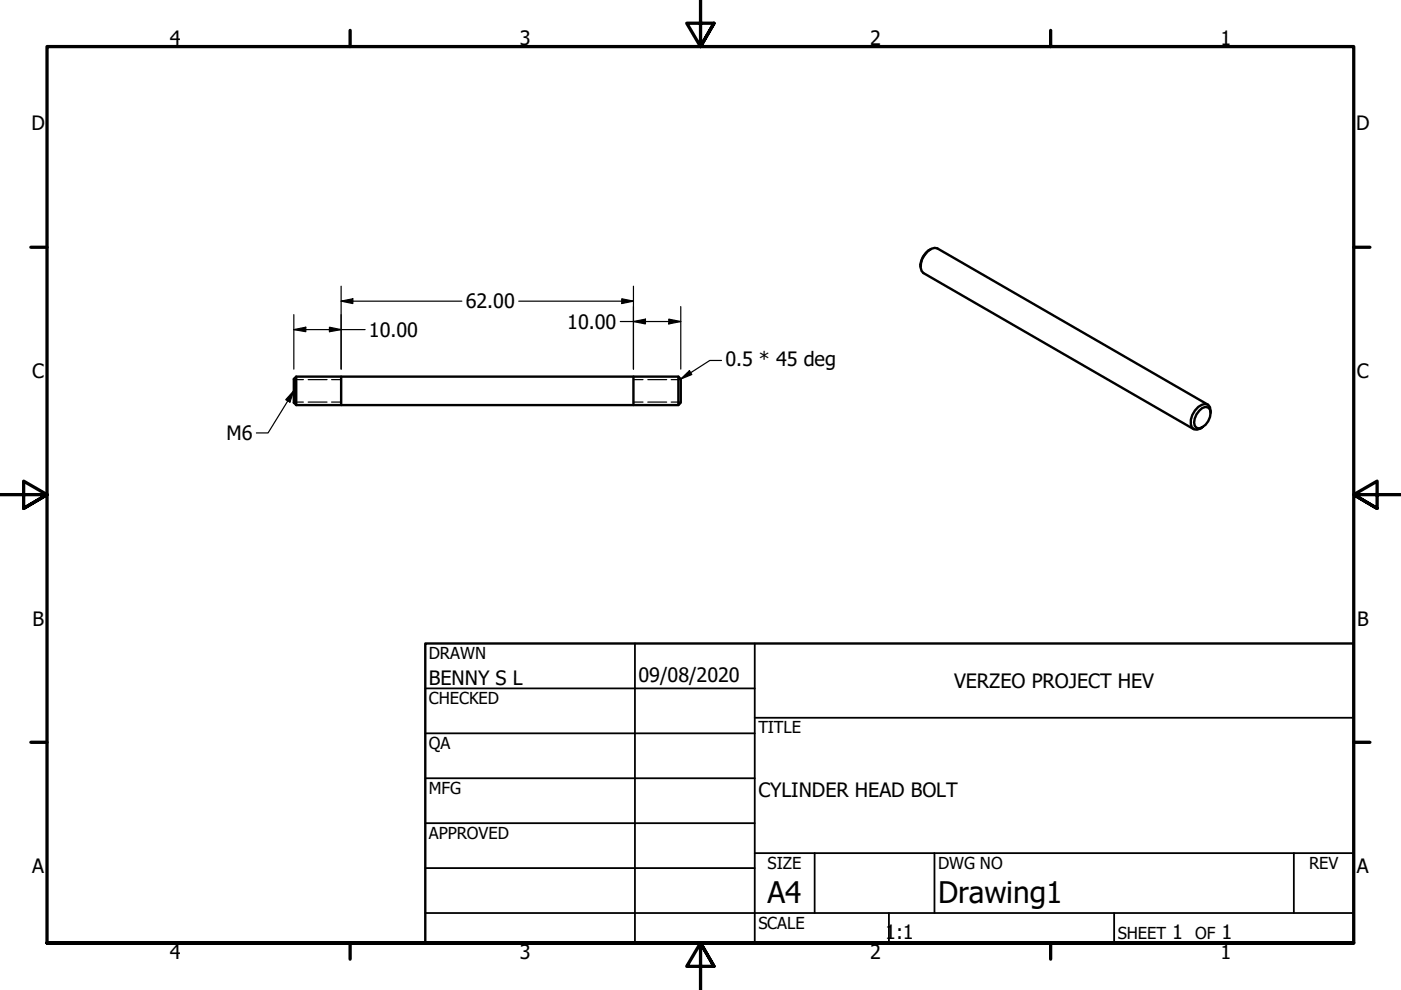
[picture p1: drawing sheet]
<svg xmlns="http://www.w3.org/2000/svg" width="297mm" height="210mm" viewBox="0 0 297 210" stroke-linecap="round" stroke-linejoin="round" font-family="sans-serif">
<!-- layer: Hidden Narrow (ANSI) -->
<path d="M62.3 80.5h2M62.3 85.3h2M65.3 80.5h4M65.3 85.3h4M70.3 80.5h2M70.3 85.3h2M134.3 80.5h2M134.3 85.3h2M137.4 80.5h4M137.4 85.3h4M142.3 80.5h2M142.3 85.3h2" fill="none" stroke="#000" stroke-width=".25"/>
<!-- layer: Visible (ANSI) -->
<path d="M197.3 52.9a4.1 4.1 0 0 0-2.2 3.7M62.8 79.9h81l.5 .5v5l-.5 .5h-81M72.3 79.9v6M134.3 79.9v6M143.8 79.9v6M62.3 80.4l.5-.5v6l-.5-.5zM254.3 87.1l.6-.6 .7-.2 .6 .1a2.28 2.28 0 0 1 0 2.9 2.26 2.26 0 0 1-2.5 1.4 2.2 2.2 0 0 1 0-2.8zM256 85.8l-57.2-33.1a2.35 2.35 0 0 0-2.7 1.3 3.6 3.6 0 0 0-.7 3.4l.4 .5 57.2 33.1M256.7 87.5a1.46 1.46 0 0 0-1.2-1.9 4 4 0 0 0-2.8 5 1.47 1.47 0 0 0 2.2 0" fill="none" stroke="#000" stroke-width=".51"/>
<!-- layer: Title (ANSI) -->
<g fill="none" stroke="#000" stroke-width=".38">
<path d="M134.6 136.4v63.5M160 136.4v63.5M90.2 146h69.8M90.2 155.5h69.8M160 152.2h127M90.2 165h69.8M90.2 174.5h69.8M90.2 193.6h196.8M90.2 184.1h69.8M160 180.9h127M172.7 180.9v12.7M188.5 193.6v6.3"/>
<path d="M198.1 180.9v12.7M236.2 193.6v6.3M274.3 180.9v12.7"/>
</g>
<path d="M90.2 136.4h196.8v63.5h-196.8z" fill="none" stroke="#000" stroke-width=".51"/>
<!-- layer: Border (ANSI) -->
<g fill="none" stroke="#000" stroke-width=".7">
<path d="M148.5 -.1v10l-2.9-5h5.8l-2.9 5 2.9-5M74.2 6.4v3.5M222.8 6.4v3.5M6.5 52.4h3.5M287 52.4h3.4M0 104.9h10l-5-2.9v5.8l5-2.9-5 2.9M297 104.9h-10l5-2.9v5.8l-5-2.9 5 2.9M6.5 157.4h3.5M287 157.4h3.4M10 199.9v-190h277v190h-277h277M74.2 199.9v3.5M222.8 199.9v3.5"/>
<path d="M151.4 204.9l-2.9-5 2.9 5h-5.8l2.9-5v10"/>
</g>
<!-- layer: Dimension (ANSI) -->
<g fill="none" stroke="#000" stroke-width=".25">
<path d="M62.3 69.9l2.5-.5v.9zM62.3 69.9h15.1M62.3 66.7v11.6M69.8 69.4l2.5 .5-2.5 .4zM72.3 63.9l2.5-.6v1.1zM72.3 60.7v17.6M72.3 63.9h25.6M110 63.9h24.3M131.5 68.2h12.8M131.8 63.3l2.5 .6-2.5 .5zM134.3 68.2l2.5-.5v1zM134.3 60.7v17.6"/>
<path d="M141.8 67.7l2.5 .5-2.5 .5zM144.3 65v13.3"/>
</g>
<g fill="#000">
<path d="M62.3 69.9l2.5-.5v.9z" fill-rule="evenodd"/>
<path d="M69.8 69.4l2.5 .5-2.5 .4z" fill-rule="evenodd"/>
<path d="M72.3 63.9l2.5-.6v1.1z" fill-rule="evenodd"/>
<path d="M131.8 63.3l2.5 .6-2.5 .5z" fill-rule="evenodd"/>
<path d="M134.3 68.2l2.5-.5v1z" fill-rule="evenodd"/>
<path d="M141.8 67.7l2.5 .5-2.5 .5z" fill-rule="evenodd"/>
</g>
<!-- layer: Symbol (ANSI) -->
<path d="M153 76.4h-2.5l-6.2 4M62.3 82.8l-.8 2.5-.9-.6zM62.3 82.8l-5.5 9h-2.4M144.3 80.4l1.9-1.8 .5 .8z" fill="none" stroke="#000" stroke-width=".25"/>
<g fill="#000">
<path d="M144.3 80.4l1.9-1.8 .5 .8z" fill-rule="evenodd"/>
<path d="M62.3 82.8l-.8 2.5-.9-.6z" fill-rule="evenodd"/>
</g>
<g font-size="6.3">
<text x="162.8" y="191.4">A4</text>
<text x="198.9" y="191.5">Drawing1</text>
</g>
<g font-size="4.2">
<text x="36" y="9.5">4</text>
<text x="110.2" y="9.5">3</text>
<text x="184.5" y="9.5">2</text>
<text x="258.8" y="9.5">1</text>
<text x="6.7" y="27.7">D</text>
<text x="287.5" y="27.7">D</text>
<text x="98.7" y="65.4">62.00</text>
<text x="78.2" y="71.4">10.00</text>
<text x="120.3" y="69.7">10.00</text>
<text x="153.8" y="77.6">0.5 * 45 deg</text>
<text x="6.8" y="80.2">C</text>
<text x="287.7" y="80.2">C</text>
<text x="48" y="93.3">M6</text>
<text x="6.9" y="132.7">B</text>
<text x="287.7" y="132.7">B</text>
<text x="90.9" y="145.1">BENNY S L</text>
<text x="135.4" y="144.5">09/08/2020</text>
<text x="202.3" y="145.8">VERZEO PROJECT HEV</text>
<text x="160.8" y="169.1">CYLINDER HEAD BOLT</text>
<text x="6.8" y="185.2">A</text>
<text x="287.7" y="185.2">A</text>
<text x="36" y="203.4">4</text>
<text x="110.2" y="203.4">3</text>
<text x="184.5" y="203.4">2</text>
<text x="187.7" y="199.2">1:1</text>
<text x="248.5" y="199.1">1</text>
<text x="258.8" y="203.4">1</text>
<text x="259" y="199.1">1</text>
</g>
<g font-size="3.5">
<text x="90.9" y="139.7">DRAWN</text>
<text x="90.9" y="149.3">CHECKED</text>
<text x="160.8" y="155.5">TITLE</text>
<text x="90.9" y="158.8">QA</text>
<text x="90.9" y="168.3">MFG</text>
<text x="90.9" y="177.8">APPROVED</text>
<text x="162.8" y="184.2">SIZE</text>
<text x="198.9" y="184.2">DWG NO</text>
<text x="277.6" y="184.2">REV</text>
<text x="160.8" y="196.9">SCALE</text>
<text x="237" y="199.1">SHEET</text>
<text x="253.4" y="199.1">OF</text>
</g>
</svg>
